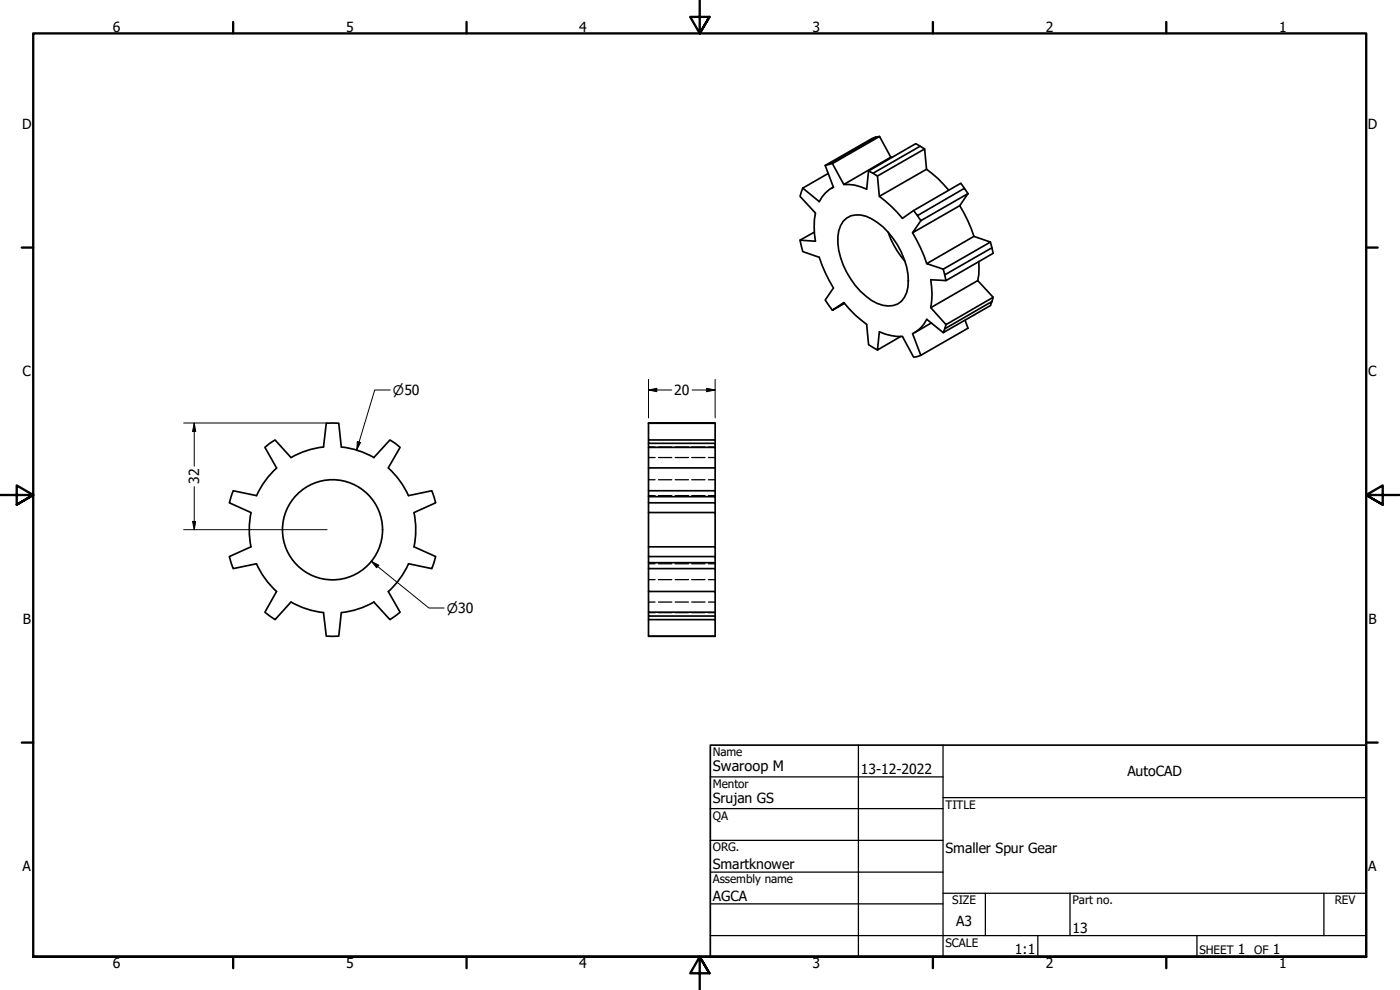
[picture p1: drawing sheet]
<svg xmlns="http://www.w3.org/2000/svg" width="420mm" height="297mm" viewBox="0 0 420 297" stroke-linecap="round" stroke-linejoin="round" font-family="sans-serif">
<!-- layer: Visible (ANSI) -->
<g fill="none" stroke="#000" stroke-width=".51">
<path d="M248.5 52.1l-7.6 4.3-.4 1.2-.4 1.3 4.6 5a23.5 23.5 0 0 0 0 8.5l-4.6-.3M250.1 56.1l-.6 .4M262.8 41.1l-1 .4-14.2 8.1 2.5 6.6a9.2 9.2 0 0 0-4.2 4.3l-5-4.1M264 40.9l-1.2 .2-14.1 8.2-1.1 .3M267.3 47.2l-3.3-6.3-14.2 8.2-1.1 .2M267.3 47.2l-14.1 8.2-3.4-6.3M267.3 47.2h.5M276.2 43.9l-1.4-.8-14.1 8.2-.6 5.5a13.1 13.1 0 0 0-6.9-1.4M277.5 44.7l-1.3-.8-14.2 8.1-1.3-.7M278.1 50.8l-.6-6.1-14.2 8.1-1.3-.8M278.1 50.8l-14.2 8.1-.6-6.1M278.1 50.8a33 33 0 0 1 6.6 6.3"/>
<path d="M289.4 56.5l-1-1.5-14.2 8.2-3.4 2.3a38.8 38.8 0 0 0-6.9-6.6M290.5 58.1l-1.1-1.6-14.1 8.2-1.1-1.5M244.4 69.6l-4.3 2.5 .8 3.4 5 1.7a43.1 43.1 0 0 0 4.2 9.2l-2.5 3.6 2.2 3.1M253 66.4a6.6 6.6 0 0 1 8.6-.8 22.6 22.6 0 0 1 10.9 20.6 5.8 5.8 0 0 1-7.5 5.4 19.1 19.1 0 0 1-10.9-10 18.6 18.6 0 0 1-2.4-12.3l.6-1.6zM266.6 69.7a26.2 26.2 0 0 0 5 8.7M273.9 69.8a45.6 45.6 0 0 1 4.2 9.3M278.1 79.1l14.2-8.2 4.9 1.7-14.1 8.2zM288 61.7l2.5-3.6-14.1 8.1-1.1-1.5M288 61.7l-14.1 8.1 2.5-3.6M288 61.7a43.1 43.1 0 0 1 4.3 9.2M293.8 78.5v3.9l-.4 1.8M297.2 72.6l.5 1.7"/>
<path d="M253.4 91l-3.6 2.1 3.4-2.3a33.1 33.1 0 0 0 6.9 6.5l.6 6.1 2.6 1.6M279.3 92.3l14.1-8.1 4.7 5-14.2 8.2zM279.5 96.9l-5 2.9M283.1 80.8l.4 1.7 14.2-8.2 .4 1.7-14.2 8.2-.4-1.7M283.9 84.2l-4.6-.3a23.2 23.2 0 0 1 0 8.4M283.9 97.4l-.4 1.3 14.2-8.2-.5 1.2-14.1 8.1 .4-1.1M289.6 96.1l.9 2.4-14.1 8.1-2.5-6.5a9.2 9.2 0 0 0 4.2-4.3l5 4M298.1 89.2l-.4 1.3M270.3 101l-7 4 .6-5.4a15.1 15.1 0 0 0 6.9 1.4l3.4 6.2 2.2-.6M97.1 134.1l.8-7.1 1.9-.1 1.9 .1 .7 7.1M97.1 134.1a25.7 25.7 0 0 0-9.8 3.2l-4.8-5.3-1.5 1-1.5 1.2 3.5 6.2M102.5 134.1a25 25 0 0 1 9.7 3.2"/>
<path d="M112.2 137.3l4.8-5.3 1.6 1 1.5 1.2-3.6 6.2M194.6 126.9l20 .1zM194.6 127v5h20v1M194.6 132v1h20v1.2M194.6 133v1.2h20v6.2M194.6 134.2v6.2h20v6.8M214.6 127v5M83 140.4a25.9 25.9 0 0 0-6 8.3l-7-1.5-.7 1.8-.5 1.9 6.5 2.9a25.5 25.5 0 0 0 0 10.3l-6.5 2.9 .5 1.8 .7 1.8 7-1.5M116.6 140.4a25 25 0 0 1 6 8.3l7-1.5 .6 1.8 .5 1.9-6.4 2.9a25.8 25.8 0 0 1-.1 10.3l6.5 2.9-.5 1.8-.6 1.8-7-1.5M194.6 140.4v6.8h20v1.8M194.6 147.2v1.8h20v1.9M194.6 149v1.9h20v2.9"/>
<path d="M194.6 150.9v2.9h20v10.3M194.6 153.8v10.3h20v2.9M77 169.2a25 25 0 0 0 6 8.3M83 177.5l-3.5 6.2 1.5 1.1 1.5 1.1 4.8-5.3M116.5 177.5l3.6 6.2-1.5 1.1-1.6 1.1-4.8-5.3M122.6 169.2a25 25 0 0 1-6 8.3M194.6 164.1v2.9h20v1.8M194.6 167v1.8h20v1.8M194.6 168.8v1.8h20v6.9M194.6 170.6v6.9h20v6.2M194.6 177.5v6.2h20v1.1M87.3 180.6a25.4 25.4 0 0 0 9.8 3.2l.8 7.1h1.9h1.9l.7-7.1"/>
<path d="M112.2 180.6a25 25 0 0 1-9.7 3.2M194.6 183.7v1.1h20v1.1M194.6 184.8v1.1h20v5M194.6 185.9v5h20h-20"/>
<circle cx="99.8" cy="159" r="15"/>
</g>
<!-- layer: Hidden (ANSI) -->
<g fill="none" stroke="#000" stroke-width=".38">
<path d="M194.6 134.1h2M194.6 137.3h2M197.6 134.1h4M197.6 137.3h4M202.6 134.1h4M202.6 137.3h4M207.6 134.1h4M207.6 137.3h4M212.6 134.1h2M212.6 137.3h2M194.6 148.7h2M194.6 143.9h2"/>
<path d="M197.6 148.7h4M197.6 143.9h4M202.6 148.7h4M202.6 143.9h4M207.6 148.7h4M207.6 143.9h4M212.6 148.7h2M212.6 143.9h2M194.6 169.1h2M194.6 173.9h2M197.6 169.1h4M197.6 173.9h4"/>
<path d="M202.6 169.1h4M202.6 173.9h4M207.6 169.1h4M207.6 173.9h4M212.6 169.1h2M212.6 173.9h2M194.6 180.6h2M194.6 183.8h2M197.6 180.6h4M197.6 183.8h4M202.6 180.6h4M202.6 183.8h4"/>
<path d="M207.6 180.6h4M207.6 183.8h4M212.6 180.6h2M212.6 183.8h2"/>
</g>
<!-- layer: Border (ANSI) -->
<g fill="none" stroke="#000" stroke-width=".7">
<path d="M70 6.6v3.4M140 6.6v3.4M210 0v10l-2.9-4.9h5.8l-2.9 4.9 2.9-4.9M280 6.6v3.4M350 6.6v3.4M6.5 74.3h3.5M410 74.3h3.4M0 148.5h10l-5-2.8v5.7l5-2.9-5 2.9M420 148.5h-10l5-2.8v5.7l-5-2.9 5 2.9M6.5 222.8h3.5M410 222.8h3.4M10 287.1v-277.1h400v277.1h-400h400"/>
<path d="M70 287.1v3.4M140 287.1v3.4M212.9 292l-2.9-4.9 2.9 4.9h-5.8l2.9-4.9v9.9M280 287.1v3.4M350 287.1v3.4"/>
</g>
<!-- layer: Title (ANSI) -->
<g fill="none" stroke="#000" stroke-width=".38">
<path d="M213.2 233.1h69.8M257.6 223.6v63.5M283 239.3h127M283 223.6v63.5M213.2 242.6h69.8M213.2 252.1h69.8M213.2 261.7h69.8M213.2 271.2h69.8M283 268h127M295.7 268v12.7M321.1 268v12.7M397.3 268v12.7"/>
<path d="M213.2 280.7h196.8M311.5 280.7v6.4M359.2 280.7v6.4"/>
</g>
<path d="M213.2 223.6h196.8v63.5h-196.8z" fill="none" stroke="#000" stroke-width=".51"/>
<!-- layer: Dimension (ANSI) -->
<g fill="none" stroke="#000" stroke-width=".3">
<path d="M117.1 117h-4.6l-5.4 18M194.6 117l2.5-.5v1zM194.6 117h6.9M194.6 113.8v11.6M207.7 117h6.9M212.1 116.5l2.5 .5-2.5 .5zM214.6 113.8v11.6M55.1 126.9h43.1M58.3 126.9l.4 2.6h-.9zM58.3 126.9v13M107.3 132.4l.9 .4-1.1 2.2zM55.1 158.9h43.1"/>
<path d="M57.8 156.4h.9l-.4 2.5zM58.3 146v12.9M111.4 168.4l2.3 1.2-.7 .8zM111.4 168.4l17.3 14h4.6"/>
</g>
<g fill="#000">
<path d="M194.6 117l2.5-.5v1z" fill-rule="evenodd"/>
<path d="M212.1 116.5l2.5 .5-2.5 .5z" fill-rule="evenodd"/>
<path d="M58.3 126.9l.4 2.6h-.9z" fill-rule="evenodd"/>
<path d="M107.3 132.4l.9 .4-1.1 2.2z" fill-rule="evenodd"/>
<path d="M57.8 156.4h.9l-.4 2.5z" fill-rule="evenodd"/>
<path d="M111.4 168.4l2.3 1.2-.7 .8z" fill-rule="evenodd"/>
</g>
<text font-size="4.3" x="213.9" y="231.4">Swaroop M</text>
<g font-size="4.2">
<text x="33.8" y="9.6">6</text>
<text x="103.9" y="9.6">5</text>
<text x="173.9" y="9.6">4</text>
<text x="243.8" y="9.6">3</text>
<text x="313.9" y="9.6">2</text>
<text x="383.9" y="9.6">1</text>
<text x="6.7" y="38.7">D</text>
<text x="410.5" y="38.7">D</text>
<text x="6.8" y="113">C</text>
<text x="410.7" y="113">C</text>
<text x="202.3" y="118.5">20</text>
<text x="59.8" y="145.2" transform="rotate(-90 59.8 145.2)">32</text>
<text x="6.9" y="187.2">B</text>
<text x="410.7" y="187.2">B</text>
<text x="258.4" y="232.3">13-12-2022</text>
<text x="338.3" y="232.9">AutoCAD</text>
<text x="213.9" y="241">Srujan GS</text>
<text x="283.8" y="255.9">Smaller Spur Gear</text>
<text x="6.8" y="261.4">A</text>
<text x="213.9" y="260.8">Smartknower</text>
<text x="410.7" y="261.4">A</text>
<text x="213.9" y="270.4">AGCA</text>
<text x="287" y="277.8">A3</text>
<text x="321.9" y="279.9">13</text>
<text x="304.6" y="286.3">1:1</text>
<text x="371.5" y="286.2">1</text>
<text x="382" y="286.2">1</text>
<text x="33.8" y="290.5">6</text>
<text x="103.9" y="290.5">5</text>
<text x="173.9" y="290.5">4</text>
<text x="243.8" y="290.5">3</text>
<text x="313.9" y="290.5">2</text>
<text x="383.9" y="290.5">1</text>
</g>
<g font-size="3.9">
<text x="117.9" y="118.5">⌀50</text>
<text x="134.1" y="183.9">⌀30</text>
</g>
<g font-size="3.5">
<text x="213.9" y="226.9">Name</text>
<text x="213.9" y="236.4">Mentor</text>
<text x="213.9" y="245.9">QA</text>
<text x="283.8" y="242.6">TITLE</text>
<text x="213.9" y="255.4">ORG.</text>
<text x="213.9" y="265">Assembly name</text>
<text x="285.8" y="271.3">SIZE</text>
<text x="321.9" y="271.3">Part no.</text>
<text x="400.6" y="271.3">REV</text>
<text x="283.8" y="284">SCALE</text>
<text x="360" y="286.2">SHEET</text>
<text x="376.4" y="286.2">OF</text>
</g>
</svg>
